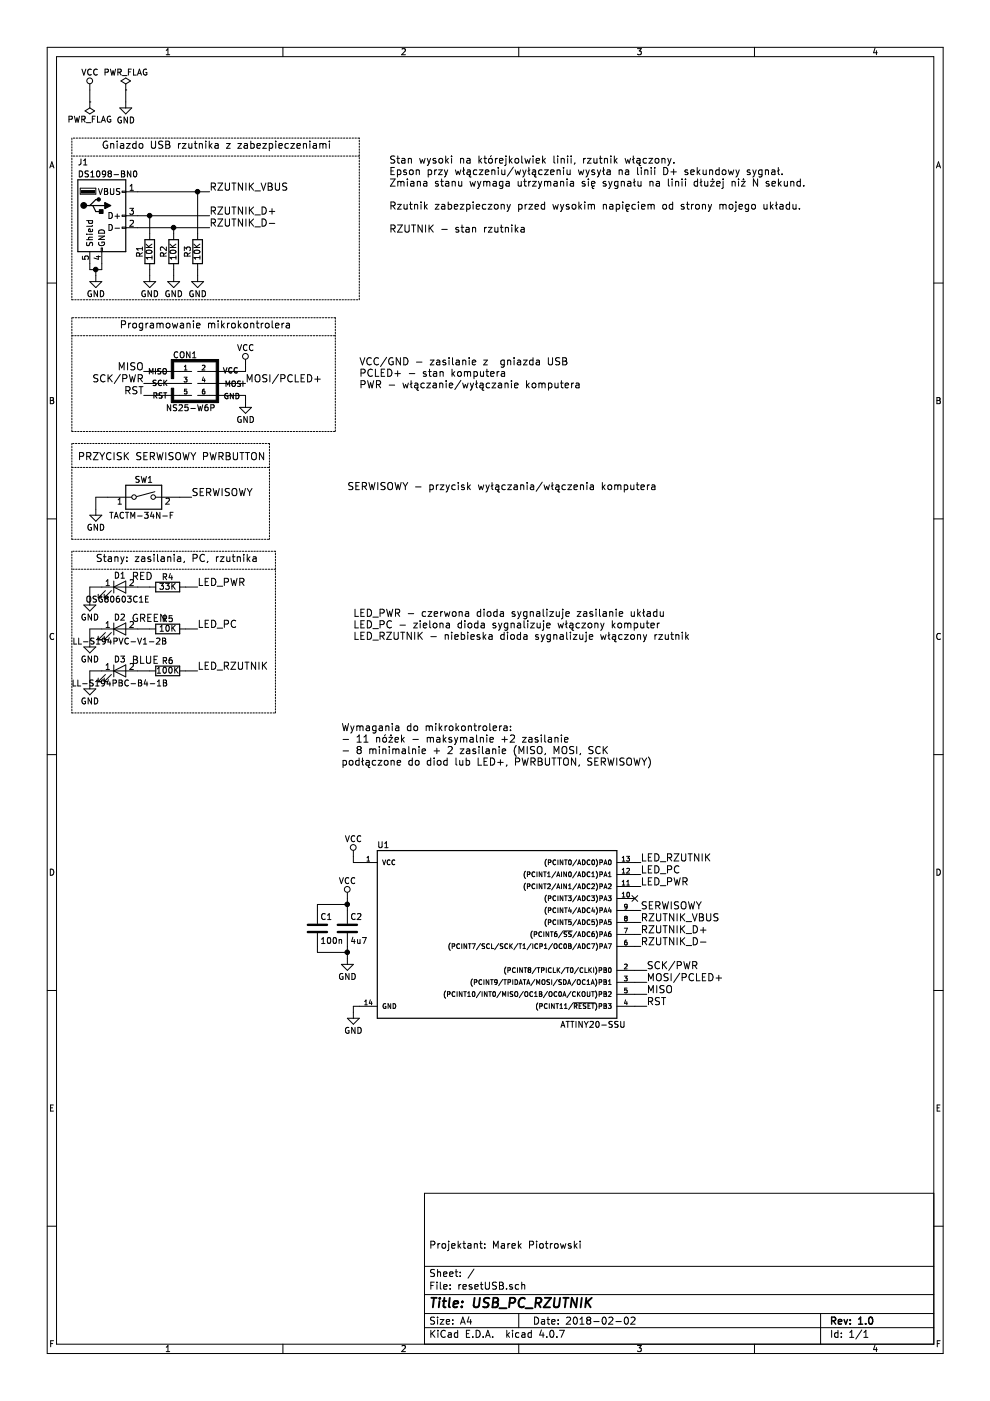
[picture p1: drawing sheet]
EESchema Schematic File Version 4
LIBS:resetUSB-cache
EELAYER 26 0
EELAYER END
$Descr A4 8268 11693 portrait
encoding utf-8
Sheet 1 1
Title "USB_PC_RZUTNIK"
Date "2018-02-02"
Rev "1.0"
Comp ""
Comment1 "Projektant: Marek Piotrowski"
Comment2 ""
Comment3 ""
Comment4 ""
$EndDescr
$Comp
L resetUSB-rescue:USB_A J1
U 1 1
P 850 1800
F 0 "J1" H 650 2250 50  0000 L CNN
F 1 "DS1098-BN0 " H 650 2150 50  0000 L CNN
F 2 "mpio:USB_A_CONNFLY_DS1098" H 1000 1750 50  0001 C CNN
F 3 "" H 1000 1750 50  0001 C CNN
	1    850  1800
	1    0    0    -1  
$EndComp
$Comp
L resetUSB-rescue:R R3
U 1 1
P 1650 2100
F 0 "R3" V 1730 2100 50  0000 C CNN
F 1 "10K" V 1650 2100 50  0000 C CNN
F 2 "Resistors_SMD:R_0603" V 1580 2100 50  0001 C CNN
F 3 "" H 1650 2100 50  0001 C CNN
	1    1650 2100
	-1   0    0    1   
$EndComp
$Comp
L resetUSB-rescue:GND #PWR01
U 1 1
P 800 2300
F 0 "#PWR01" H 800 2050 50  0001 C CNN
F 1 "GND" H 800 2150 50  0000 C CNN
F 2 "" H 800 2300 50  0001 C CNN
F 3 "" H 800 2300 50  0001 C CNN
	1    800  2300
	1    0    0    -1  
$EndComp
$Comp
L resetUSB-rescue:GND #PWR02
U 1 1
P 1650 2300
F 0 "#PWR02" H 1650 2050 50  0001 C CNN
F 1 "GND" H 1650 2150 50  0000 C CNN
F 2 "" H 1650 2300 50  0001 C CNN
F 3 "" H 1650 2300 50  0001 C CNN
	1    1650 2300
	1    0    0    -1  
$EndComp
Text Label 1750 1600 0    60   ~ 0
RZUTNIK_VBUS
Text Notes 850  1250 0    60   ~ 0
Gniazdo USB rzutnika z zabezpieczeniami
Text Notes 3250 1950 0    60   ~ 0
Stan wysoki na którejkolwiek linii, rzutnik włączony.\nEpson przy włączeniu/wyłączeniu wysyła na linii D+ sekundowy sygnał.\nZmiana stanu wymaga utrzymania się sygnału na linii dłużej niż N sekund.\n\nRzutnik zabezpieczony przed wysokim napięciem od strony mojego układu.\n\nRZUTNIK - stan rzutnika
$Comp
L resetUSB-rescue:VCC #PWR03
U 1 1
P 750 750
F 0 "#PWR03" H 750 600 50  0001 C CNN
F 1 "VCC" H 750 900 50  0000 C CNN
F 2 "" H 750 750 50  0001 C CNN
F 3 "" H 750 750 50  0001 C CNN
	1    750  750 
	1    0    0    -1  
$EndComp
$Comp
L resetUSB-rescue:GND #PWR04
U 1 1
P 1050 850
F 0 "#PWR04" H 1050 600 50  0001 C CNN
F 1 "GND" H 1050 700 50  0000 C CNN
F 2 "" H 1050 850 50  0001 C CNN
F 3 "" H 1050 850 50  0001 C CNN
	1    1050 850 
	1    0    0    -1  
$EndComp
$Comp
L resetUSB-rescue:PWR_FLAG #FLG05
U 1 1
P 1050 750
F 0 "#FLG05" H 1050 825 50  0001 C CNN
F 1 "PWR_FLAG" H 1050 900 50  0000 C CNN
F 2 "" H 1050 750 50  0001 C CNN
F 3 "" H 1050 750 50  0001 C CNN
	1    1050 750 
	1    0    0    -1  
$EndComp
$Comp
L resetUSB-rescue:PWR_FLAG #FLG06
U 1 1
P 750 850
F 0 "#FLG06" H 750 925 50  0001 C CNN
F 1 "PWR_FLAG" H 750 1000 50  0000 C CNN
F 2 "" H 750 850 50  0001 C CNN
F 3 "" H 750 850 50  0001 C CNN
	1    750  850 
	-1   0    0    1   
$EndComp
Text Notes 3000 3250 0    60   ~ 0
VCC/GND - zasilanie z  gniazda USB\nPCLED+ - stan komputera\nPWR - włączanie/wyłączanie komputera
$Comp
L resetUSB-rescue:LED D1
U 1 1
P 1000 4900
F 0 "D1" H 1000 5000 50  0000 C CNN
F 1 "OSG80603C1E " H 1000 4800 50  0000 C CNN
F 2 "LEDs:LED_0603" H 1000 4900 50  0001 C CNN
F 3 "" H 1000 4900 50  0001 C CNN
	1    1000 4900
	1    0    0    -1  
$EndComp
$Comp
L resetUSB-rescue:GND #PWR07
U 1 1
P 750 5000
F 0 "#PWR07" H 750 4750 50  0001 C CNN
F 1 "GND" H 750 4850 50  0000 C CNN
F 2 "" H 750 5000 50  0001 C CNN
F 3 "" H 750 5000 50  0001 C CNN
	1    750  5000
	1    0    0    -1  
$EndComp
Text Label 1650 4900 0    60   ~ 0
LED_PWR
$Comp
L resetUSB-rescue:LED D2
U 1 1
P 1000 5250
F 0 "D2" H 1000 5350 50  0000 C CNN
F 1 "LL-S194PVC-V1-2B" H 1000 5150 50  0000 C CNN
F 2 "LEDs:LED_0603" H 1000 5250 50  0001 C CNN
F 3 "" H 1000 5250 50  0001 C CNN
	1    1000 5250
	1    0    0    -1  
$EndComp
$Comp
L resetUSB-rescue:GND #PWR08
U 1 1
P 750 5350
F 0 "#PWR08" H 750 5100 50  0001 C CNN
F 1 "GND" H 750 5200 50  0000 C CNN
F 2 "" H 750 5350 50  0001 C CNN
F 3 "" H 750 5350 50  0001 C CNN
	1    750  5350
	1    0    0    -1  
$EndComp
Text Label 1650 5250 0    60   ~ 0
LED_PC
$Comp
L resetUSB-rescue:LED D3
U 1 1
P 1000 5600
F 0 "D3" H 1000 5700 50  0000 C CNN
F 1 "LL-S194PBC-B4-1B" H 1000 5500 50  0000 C CNN
F 2 "LEDs:LED_0603" H 1000 5600 50  0001 C CNN
F 3 "" H 1000 5600 50  0001 C CNN
	1    1000 5600
	1    0    0    -1  
$EndComp
$Comp
L resetUSB-rescue:GND #PWR09
U 1 1
P 750 5700
F 0 "#PWR09" H 750 5450 50  0001 C CNN
F 1 "GND" H 750 5550 50  0000 C CNN
F 2 "" H 750 5700 50  0001 C CNN
F 3 "" H 750 5700 50  0001 C CNN
	1    750  5700
	1    0    0    -1  
$EndComp
Text Label 1650 5600 0    60   ~ 0
LED_RZUTNIK
$Comp
L resetUSB-rescue:R R4
U 1 1
P 1400 4900
F 0 "R4" V 1480 4900 50  0000 C CNN
F 1 "33K" V 1400 4900 50  0000 C CNN
F 2 "Resistors_SMD:R_0603" V 1330 4900 50  0001 C CNN
F 3 "" H 1400 4900 50  0001 C CNN
	1    1400 4900
	0    -1   -1   0   
$EndComp
$Comp
L resetUSB-rescue:R R5
U 1 1
P 1400 5250
F 0 "R5" V 1480 5250 50  0000 C CNN
F 1 "10K" V 1400 5250 50  0000 C CNN
F 2 "Resistors_SMD:R_0603" V 1330 5250 50  0001 C CNN
F 3 "" H 1400 5250 50  0001 C CNN
	1    1400 5250
	0    -1   -1   0   
$EndComp
$Comp
L resetUSB-rescue:R R6
U 1 1
P 1400 5600
F 0 "R6" V 1480 5600 50  0000 C CNN
F 1 "100K" V 1400 5600 50  0000 C CNN
F 2 "Resistors_SMD:R_0603" V 1330 5600 50  0001 C CNN
F 3 "" H 1400 5600 50  0001 C CNN
	1    1400 5600
	0    -1   -1   0   
$EndComp
Text Notes 650  3850 0    60   ~ 0
PRZYCISK SERWISOWY PWRBUTTON
$Comp
L resetUSB-rescue:SW_DIP_x01 SW1
U 1 1
P 1200 4150
F 0 "SW1" H 1200 4300 50  0000 C CNN
F 1 "TACTM-34N-F " H 1200 4000 50  0000 C CNN
F 2 "mpio:SW_3x6_1,6x7,4" H 1200 4150 50  0001 C CNN
F 3 "" H 1200 4150 50  0001 C CNN
	1    1200 4150
	1    0    0    -1  
$EndComp
$Comp
L resetUSB-rescue:GND #PWR010
U 1 1
P 800 4250
F 0 "#PWR010" H 800 4000 50  0001 C CNN
F 1 "GND" H 800 4100 50  0000 C CNN
F 2 "" H 800 4250 50  0001 C CNN
F 3 "" H 800 4250 50  0001 C CNN
	1    800  4250
	1    0    0    -1  
$EndComp
Text Label 1600 4150 0    60   ~ 0
SERWISOWY
Text Notes 800  4700 0    60   ~ 0
Stany: zasilania, PC, rzutnika
Text Notes 2900 4100 0    60   ~ 0
SERWISOWY - przycisk wyłączania/włączenia komputera
Text Notes 2950 5350 0    60   ~ 0
LED_PWR - czerwona dioda sygnalizuje zasilanie układu\nLED_PC - zielona dioda sygnalizuje włączony komputer\nLED_RZUTNIK - niebieska dioda sygnalizuje włączony rzutnik
Text Notes 2850 6400 0    60   ~ 0
Wymagania do mikrokontrolera:\n- 11 nóżek - maksymalnie +2 zasilanie\n- 8 minimalnie + 2 zasilanie (MISO, MOSI, SCK \npodłączone do diod lub LED+, PWRBUTTON, SERWISOWY)
$Comp
L resetUSB-rescue:AVR-ISP-6 CON1
U 1 1
P 1650 3200
F 0 "CON1" H 1545 3440 50  0000 C CNN
F 1 "NS25-W6P" H 1385 2970 50  0000 L BNN
F 2 "mpio:NS25-W6P" V 1130 3240 50  0001 C CNN
F 3 "" H 1625 3200 50  0001 C CNN
	1    1650 3200
	1    0    0    -1  
$EndComp
Text Notes 1000 2750 0    60   ~ 0
Programowanie mikrokontrolera
$Comp
L resetUSB-rescue:GND #PWR011
U 1 1
P 2050 3350
F 0 "#PWR011" H 2050 3100 50  0001 C CNN
F 1 "GND" H 2050 3200 50  0000 C CNN
F 2 "" H 2050 3350 50  0001 C CNN
F 3 "" H 2050 3350 50  0001 C CNN
	1    2050 3350
	1    0    0    -1  
$EndComp
$Comp
L resetUSB-rescue:VCC #PWR012
U 1 1
P 2050 3050
F 0 "#PWR012" H 2050 2900 50  0001 C CNN
F 1 "VCC" H 2050 3200 50  0000 C CNN
F 2 "" H 2050 3050 50  0001 C CNN
F 3 "" H 2050 3050 50  0001 C CNN
	1    2050 3050
	1    0    0    -1  
$EndComp
Text Label 1200 3100 2    60   ~ 0
MISO
Text Label 1200 3200 2    60   ~ 0
SCK/PWR
Text Label 1200 3300 2    60   ~ 0
RST
Text Label 2050 3200 0    60   ~ 0
MOSI/PCLED+
$Comp
L resetUSB-rescue:GND #PWR013
U 1 1
P 2950 8450
F 0 "#PWR013" H 2950 8200 50  0001 C CNN
F 1 "GND" H 2950 8300 50  0000 C CNN
F 2 "" H 2950 8450 50  0001 C CNN
F 3 "" H 2950 8450 50  0001 C CNN
	1    2950 8450
	1    0    0    -1  
$EndComp
$Comp
L resetUSB-rescue:VCC #PWR014
U 1 1
P 2950 7150
F 0 "#PWR014" H 2950 7000 50  0001 C CNN
F 1 "VCC" H 2950 7300 50  0000 C CNN
F 2 "" H 2950 7150 50  0001 C CNN
F 3 "" H 2950 7150 50  0001 C CNN
	1    2950 7150
	1    0    0    -1  
$EndComp
$Comp
L resetUSB-rescue:C C1
U 1 1
P 2650 7750
F 0 "C1" H 2675 7850 50  0000 L CNN
F 1 "100n" H 2675 7650 50  0000 L CNN
F 2 "Capacitors_SMD:C_0805" H 2688 7600 50  0001 C CNN
F 3 "" H 2650 7750 50  0001 C CNN
	1    2650 7750
	1    0    0    -1  
$EndComp
$Comp
L resetUSB-rescue:C C2
U 1 1
P 2900 7750
F 0 "C2" H 2925 7850 50  0000 L CNN
F 1 "4u7" H 2925 7650 50  0000 L CNN
F 2 "Capacitors_SMD:C_0603" H 2938 7600 50  0001 C CNN
F 3 "" H 2900 7750 50  0001 C CNN
	1    2900 7750
	1    0    0    -1  
$EndComp
$Comp
L resetUSB-rescue:GND #PWR015
U 1 1
P 2900 8000
F 0 "#PWR015" H 2900 7750 50  0001 C CNN
F 1 "GND" H 2900 7850 50  0000 C CNN
F 2 "" H 2900 8000 50  0001 C CNN
F 3 "" H 2900 8000 50  0001 C CNN
	1    2900 8000
	1    0    0    -1  
$EndComp
$Comp
L resetUSB-rescue:VCC #PWR016
U 1 1
P 2900 7500
F 0 "#PWR016" H 2900 7350 50  0001 C CNN
F 1 "VCC" H 2900 7650 50  0000 C CNN
F 2 "" H 2900 7500 50  0001 C CNN
F 3 "" H 2900 7500 50  0001 C CNN
	1    2900 7500
	1    0    0    -1  
$EndComp
Text Label 5400 8300 0    60   ~ 0
MISO
Text Label 5400 8400 0    60   ~ 0
RST
Wire Wire Line
	750  2200 750  2250
Wire Wire Line
	750  2250 800  2250
Wire Wire Line
	850  2250 850  2200
Wire Wire Line
	800  2250 800  2300
Connection ~ 800  2250
Wire Notes Line
	600  2500 3000 2500
Wire Notes Line
	3000 2500 3000 1150
Wire Notes Line
	3000 1300 600  1300
Wire Notes Line
	600  1150 600  2500
Wire Notes Line
	3000 1150 600  1150
Wire Wire Line
	750  750  750  850 
Wire Wire Line
	1050 750  1050 850 
Wire Wire Line
	750  5000 750  4900
Wire Wire Line
	750  4900 850  4900
Wire Wire Line
	750  5350 750  5250
Wire Wire Line
	750  5250 850  5250
Wire Wire Line
	750  5700 750  5600
Wire Wire Line
	750  5600 850  5600
Wire Wire Line
	1150 4900 1250 4900
Wire Wire Line
	1550 4900 1650 4900
Wire Wire Line
	1150 5250 1250 5250
Wire Wire Line
	1550 5250 1650 5250
Wire Wire Line
	1150 5600 1250 5600
Wire Wire Line
	1550 5600 1650 5600
Wire Wire Line
	900  4150 800  4150
Wire Wire Line
	800  4150 800  4250
Wire Wire Line
	1600 4150 1500 4150
Wire Notes Line
	600  3900 2250 3900
Wire Notes Line
	2250 3700 2250 4500
Wire Notes Line
	2250 3700 600  3700
Wire Notes Line
	600  3700 600  4500
Wire Notes Line
	600  4500 2250 4500
Wire Notes Line
	600  5950 2300 5950
Wire Notes Line
	2300 5950 2300 4600
Wire Notes Line
	2300 4750 600  4750
Wire Notes Line
	600  4600 600  5950
Wire Notes Line
	2300 4600 600  4600
Wire Wire Line
	1750 3100 2050 3100
Wire Wire Line
	2050 3100 2050 3050
Wire Wire Line
	1750 3300 2050 3300
Wire Wire Line
	2050 3300 2050 3350
Wire Wire Line
	1750 3200 2050 3200
Wire Wire Line
	1500 3300 1200 3300
Wire Wire Line
	1500 3200 1200 3200
Wire Wire Line
	1500 3100 1200 3100
Wire Notes Line
	600  2800 2800 2800
Wire Notes Line
	2800 2650 2800 3600
Wire Notes Line
	2800 2650 600  2650
Wire Notes Line
	600  2650 600  3600
Wire Notes Line
	600  3600 2800 3600
Wire Wire Line
	2950 8450 2950 8400
Wire Wire Line
	2950 8400 3000 8400
Wire Wire Line
	3000 7200 2950 7200
Wire Wire Line
	2950 7200 2950 7150
Wire Wire Line
	5300 8400 5400 8400
Wire Wire Line
	5300 8300 5400 8300
Wire Wire Line
	5300 8200 5400 8200
Wire Wire Line
	5300 8100 5400 8100
Wire Wire Line
	5350 7800 5300 7800
Text Label 5350 7400 0    60   ~ 0
LED_PWR
Text Label 5350 7300 0    60   ~ 0
LED_PC
Text Label 5350 7200 0    60   ~ 0
LED_RZUTNIK
Text Label 5350 7600 0    60   ~ 0
SERWISOWY
Wire Wire Line
	5300 7200 5350 7200
Wire Wire Line
	5300 7300 5350 7300
Wire Wire Line
	5300 7400 5350 7400
Text Label 5400 8100 0    60   ~ 0
SCK/PWR
Text Label 5400 8200 0    60   ~ 0
MOSI/PCLED+
$Comp
L resetUSB-rescue:R R1
U 1 1
P 1250 2100
F 0 "R1" V 1330 2100 50  0000 C CNN
F 1 "10K" V 1250 2100 50  0000 C CNN
F 2 "Resistors_SMD:R_0603" V 1180 2100 50  0001 C CNN
F 3 "" H 1250 2100 50  0001 C CNN
	1    1250 2100
	-1   0    0    1   
$EndComp
$Comp
L resetUSB-rescue:GND #PWR017
U 1 1
P 1250 2300
F 0 "#PWR017" H 1250 2050 50  0001 C CNN
F 1 "GND" H 1250 2150 50  0000 C CNN
F 2 "" H 1250 2300 50  0001 C CNN
F 3 "" H 1250 2300 50  0001 C CNN
	1    1250 2300
	1    0    0    -1  
$EndComp
$Comp
L resetUSB-rescue:R R2
U 1 1
P 1450 2100
F 0 "R2" V 1530 2100 50  0000 C CNN
F 1 "10K" V 1450 2100 50  0000 C CNN
F 2 "Resistors_SMD:R_0603" V 1380 2100 50  0001 C CNN
F 3 "" H 1450 2100 50  0001 C CNN
	1    1450 2100
	-1   0    0    1   
$EndComp
$Comp
L resetUSB-rescue:GND #PWR018
U 1 1
P 1450 2300
F 0 "#PWR018" H 1450 2050 50  0001 C CNN
F 1 "GND" H 1450 2150 50  0000 C CNN
F 2 "" H 1450 2300 50  0001 C CNN
F 3 "" H 1450 2300 50  0001 C CNN
	1    1450 2300
	1    0    0    -1  
$EndComp
Wire Wire Line
	1150 1600 1650 1600
Wire Wire Line
	1650 1600 1650 1950
Wire Wire Line
	1150 1800 1250 1800
Wire Wire Line
	1250 1800 1250 1950
Wire Wire Line
	1150 1900 1450 1900
Wire Wire Line
	1450 1900 1450 1950
Text Label 1750 1800 0    60   ~ 0
RZUTNIK_D+
Text Label 1750 1900 0    60   ~ 0
RZUTNIK_D-
Connection ~ 1650 1600
Connection ~ 1250 1800
Connection ~ 1450 1900
Wire Wire Line
	1650 2250 1650 2300
Wire Wire Line
	1250 2250 1250 2300
Wire Wire Line
	1450 2250 1450 2300
Text Label 5350 7700 0    60   ~ 0
RZUTNIK_VBUS
Text Label 5350 7800 0    60   ~ 0
RZUTNIK_D+
Text Label 5350 7900 0    60   ~ 0
RZUTNIK_D-
$Comp
L resetUSB-rescue:ATTINY20-SSU U1
U 1 1
P 4150 7800
F 0 "U1" H 3200 8550 50  0000 C CNN
F 1 "ATTINY20-SSU" H 4950 7050 50  0000 C CNN
F 2 "Housings_SOIC:SOIC-14_3.9x8.7mm_Pitch1.27mm" H 4150 7900 50  0001 C CIN
F 3 "" H 4150 7800 50  0001 C CNN
	1    4150 7800
	1    0    0    -1  
$EndComp
Wire Wire Line
	5300 7700 5350 7700
Wire Wire Line
	5350 7900 5300 7900
Wire Wire Line
	5350 7600 5300 7600
NoConn ~ 5300 7500
Wire Wire Line
	2650 7600 2650 7550
Wire Wire Line
	2650 7550 2900 7550
Wire Wire Line
	2900 7500 2900 7550
Wire Wire Line
	2650 7900 2650 7950
Wire Wire Line
	2650 7950 2900 7950
Wire Wire Line
	2900 7900 2900 7950
Connection ~ 2900 7950
Connection ~ 2900 7550
Text Notes 1100 4850 0    60   ~ 0
RED
Text Notes 1100 5200 0    60   ~ 0
GREEN
Text Notes 1100 5550 0    60   ~ 0
BLUE
Wire Wire Line
	800  2250 850  2250
Wire Wire Line
	1650 1600 1750 1600
Wire Wire Line
	1250 1800 1750 1800
Wire Wire Line
	1450 1900 1750 1900
Wire Wire Line
	2900 7950 2900 8000
Wire Wire Line
	2900 7550 2900 7600
$EndSCHEMATC
